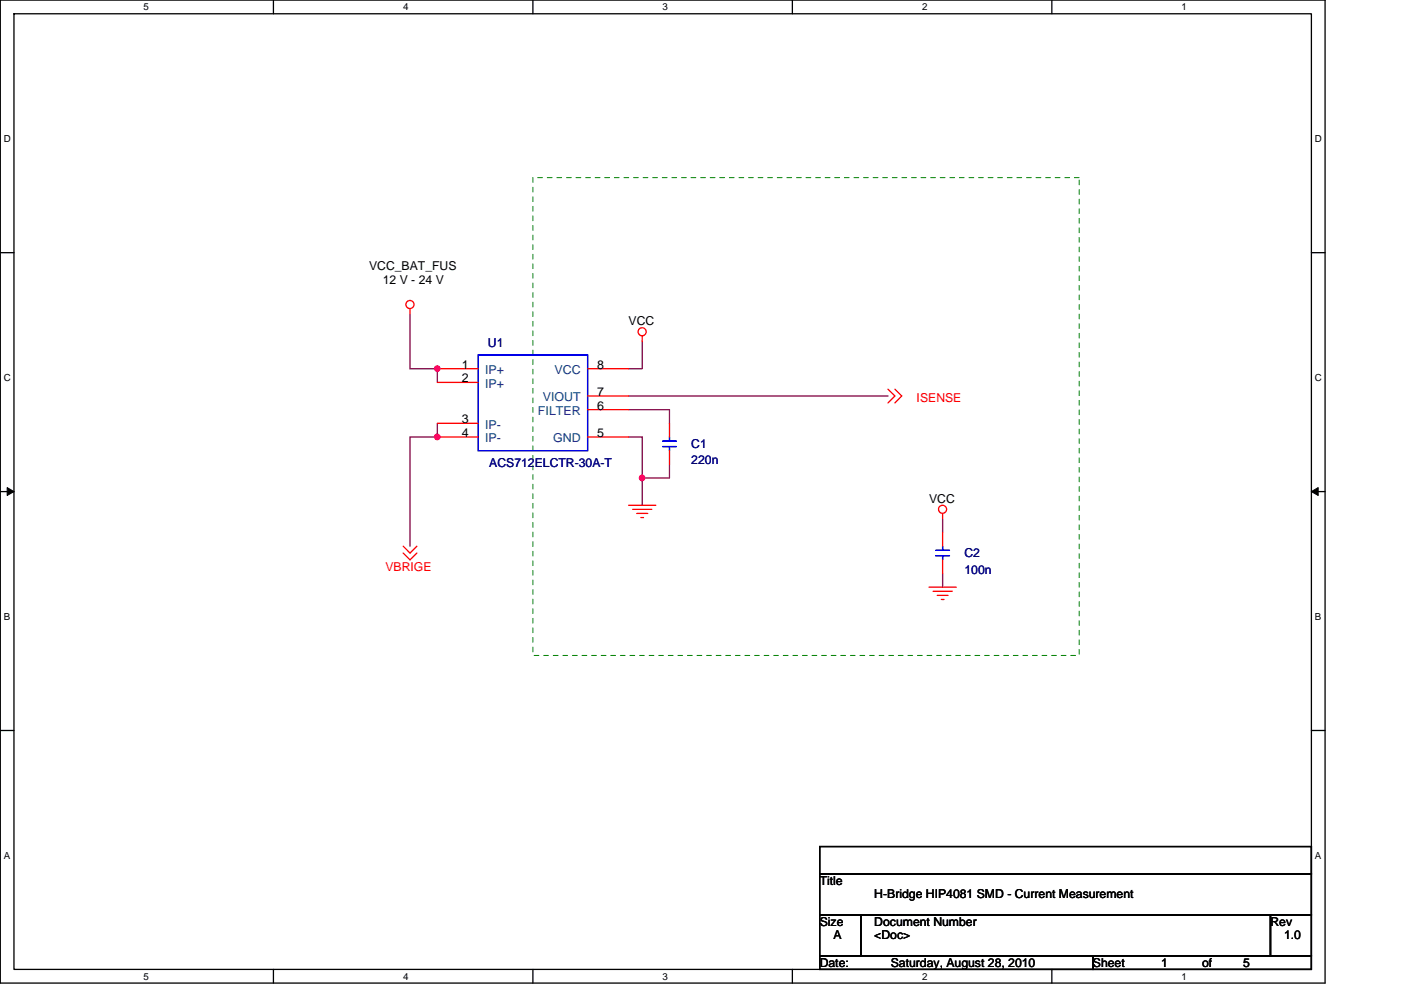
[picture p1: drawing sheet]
<svg xmlns="http://www.w3.org/2000/svg" width="297mm" height="210mm" viewBox="0 0 297 210" stroke-linecap="round" stroke-linejoin="round" font-family="sans-serif">
<path d="M.1 0h280.8v208.5h-280.8zM3 2.9h275v202.7h-275z" fill="none" stroke="#000" stroke-width=".28"/>
<g fill="#fff">
<path d="M30.5 .3h1.1v2.3h-1.1z"/>
<path d="M30.5 205.9h1.1v2.3h-1.1z"/>
</g>
<path d="M58 0v2.9M58 205.6v2.9" fill="none" stroke="#000" stroke-width=".28"/>
<g fill="#fff">
<path d="M85.5 .3h1.1v2.3h-1.1z"/>
<path d="M85.5 205.9h1.1v2.3h-1.1z"/>
</g>
<path d="M113 0v2.9M113 205.6v2.9" fill="none" stroke="#000" stroke-width=".28"/>
<g fill="#fff">
<path d="M140.5 .3h1.1v2.3h-1.1z"/>
<path d="M140.5 205.9h1.1v2.3h-1.1z"/>
</g>
<path d="M168 0v2.9M168 205.6v2.9" fill="none" stroke="#000" stroke-width=".28"/>
<g fill="#fff">
<path d="M195.5 .3h1.2v2.3h-1.2z"/>
<path d="M195.5 205.9h1.2v2.3h-1.2z"/>
</g>
<path d="M223 0v2.9M223 205.6v2.9" fill="none" stroke="#000" stroke-width=".28"/>
<g fill="#fff">
<path d="M250.5 .3h1.2v2.3h-1.2z"/>
<path d="M250.5 205.9h1.2v2.3h-1.2z"/>
<path d="M.8 28.3h1.5v2.3h-1.5z"/>
<path d="M278.8 28.3h1.5v2.3h-1.5z"/>
<path d="M.8 78.9h1.5v2.3h-1.5z"/>
<path d="M278.8 78.9h1.5v2.3h-1.5z"/>
</g>
<path d="M.1 53.6h2.9M278 53.6h2.9" fill="none" stroke="#000" stroke-width=".28"/>
<g fill="#fff">
<path d="M.8 129.6h1.4v2.3h-1.4z"/>
<path d="M278.8 129.6h1.4v2.3h-1.4z"/>
</g>
<path d="M.1 104.3h2.9M278 104.3h2.9" fill="none" stroke="#000" stroke-width=".28"/>
<path d="M1.5 103.4l1.5 .9-1.5 .8zM278 104.3l1.5-.9v1.7z" fill="#000" stroke="#000" stroke-width=".21"/>
<g fill="#fff">
<path d="M.8 180.3h1.4v2.3h-1.4z"/>
<path d="M278.8 180.3h1.4v2.3h-1.4z"/>
</g>
<path d="M.1 154.9h2.9M278 154.9h2.9M173.8 179.6h104.2v5.7h-104.2zM173.8 194h8.7v8.7h-8.7zM173.8 185.3h104.2v8.7h-104.2zM182.5 194h86.9v8.7h-86.9zM269.4 194h8.6v8.7h-8.6zM173.8 202.7h57.9v2.9h-57.9zM231.7 202.7h46.3v2.9h-46.3z" fill="none" stroke="#000" stroke-width=".28"/>
<path d="M86.9 66.6v11.6h5.8v2.9M136.2 72.4v5.8h-2.9M92.7 89.8v2.9h-5.8v23.1M133.3 86.9h8.6v2.9M133.3 92.7h2.9v8.7M133.3 84h55M141.9 98.5v2.9h-5.7M136.2 101.4v5.8M199.9 110.1v2.8M199.9 121.6v2.9" fill="none" stroke="#800040" stroke-width=".28"/>
<g fill="#f0f" stroke="#f0f" stroke-width=".28">
<circle cx="136.1" cy="101.4" r=".57"/>
<circle cx="92.7" cy="78.2" r=".57"/>
<circle cx="92.7" cy="92.7" r=".57"/>
</g>
<g fill="none" stroke="#f00" stroke-width=".28">
<path d="M86.9 65.5v1.1M92.7 78.2h8.7M124.6 78.2h8.7M136.2 71.2v1.2M92.7 81.1h8.7M92.7 89.8h8.7M92.7 92.7h8.7M124.6 92.7h8.7M124.6 86.9h8.7M124.6 84h8.7M141.9 89.8v2.9M141.9 95.6v2.9"/>
<path d="M188.3 82.5l1.4 1.5-1.4 1.4M189.7 82.5l1.5 1.5-1.5 1.4M85.5 117.3l1.4 1.4 1.5-1.4M85.5 115.8l1.4 1.5 1.5-1.5M133.3 107.2h5.8M134.1 108h4.1M135 108.9h2.3M135.9 109.8h.5M199.9 108.9v1.2M199.9 112.9v2.9M199.9 118.7v2.9M197 124.5h5.8"/>
<path d="M197.8 125.4h4.1M198.7 126.3h2.3M199.6 127.1h.5"/>
<circle cx="86.9" cy="64.6" r=".86"/>
<circle cx="136.2" cy="70.4" r=".86"/>
<circle cx="199.8" cy="108" r=".86"/>
</g>
<path d="M113 37.7h115.8v101.3h-115.8z" fill="none" stroke="#008000" stroke-width=".21" stroke-dasharray="1 1 1 1 1 1 1 1"/>
<path d="M101.4 75.3h23.2v20.3h-23.2zM140.5 94.7h2.9M140.5 93.6h2.9M141.9 92.7v.9M141.9 94.7v.9M198.4 117.9h2.9M198.4 116.7h2.9M199.9 115.8v.9M199.9 117.9v.8" fill="none" stroke="#00f" stroke-width=".28"/>
<g font-size="2.6">
<text x="78.2" y="57.4">VCC_BAT_FUS</text>
<text x="81.1" y="60.3">12 V - 24 V</text>
<text x="133.3" y="69">VCC</text>
<text x="97.9" y="78.2">1</text>
<text x="97.9" y="81.1">2</text>
<text x="126.6" y="84">7</text>
<text x="126.6" y="78.2">8</text>
<text x="97.9" y="89.8">3</text>
<text x="126.6" y="86.9">6</text>
<text x="97.9" y="92.7">4</text>
<text x="126.6" y="92.7">5</text>
<text x="197" y="106.6">VCC</text>
<text x="173.8" y="187.7">Title</text>
<text x="185.4" y="190.6">H-Bridge HIP4081 SMD - Current Measurement</text>
<text x="173.8" y="196.4">Size</text>
<text x="185.4" y="196.4">Document Number</text>
<text x="269.4" y="196.4">Rev</text>
<text x="176.7" y="199.3">A</text>
<text x="185.4" y="199.3">&lt;Doc&gt;</text>
<text x="272.2" y="199.3">1.0</text>
<text x="173.8" y="205">Date:</text>
<text x="188.9" y="205">Saturday, August 28, 2010</text>
<text x="231.7" y="205">Sheet</text>
<text x="246.2" y="205">1</text>
<text x="254.9" y="205">of</text>
<text x="263.6" y="205">5</text>
</g>
<g font-size="2.6" fill="#000080">
<text x="103.4" y="73.6">U1</text>
<text x="146.6" y="95">C1</text>
<text x="103.7" y="99.1">ACS712ELCTR-30A-T</text>
<text x="146.6" y="98.5">220n</text>
<text x="204.5" y="118.2">C2</text>
<text x="204.5" y="121.6">100n</text>
</g>
<g font-size="2.6" fill="#004080">
<text x="102.8" y="79.4">IP+</text>
<text x="102.8" y="82.3">IP+</text>
<text x="117.6" y="79.4">VCC</text>
<text x="114.1" y="88.1">FILTER</text>
<text x="115.1" y="85.2">VIOUT</text>
<text x="102.8" y="91">IP-</text>
<text x="102.8" y="93.9">IP-</text>
<text x="117.3" y="93.9">GND</text>
</g>
<g font-size="2.6" fill="#f00">
<text x="194.3" y="85.2">ISENSE</text>
<text x="81.7" y="121.1">VBRIGE</text>
</g>
<g font-size="2.1">
<text x="30.5" y="2.2">5</text>
<text x="85.5" y="2.2">4</text>
<text x="140.5" y="2.2">3</text>
<text x="195.5" y="2.2">2</text>
<text x="250.5" y="2.2">1</text>
<text x=".8" y="30.1">D</text>
<text x="278.8" y="30.1">D</text>
<text x=".8" y="80.8">C</text>
<text x="278.8" y="80.8">C</text>
<text x=".8" y="131.4">B</text>
<text x="278.8" y="131.4">B</text>
<text x=".8" y="182.1">A</text>
<text x="278.8" y="182.1">A</text>
<text x="30.5" y="207.8">5</text>
<text x="85.5" y="207.8">4</text>
<text x="140.5" y="207.8">3</text>
<text x="195.5" y="207.8">2</text>
<text x="250.5" y="207.8">1</text>
</g>
</svg>
